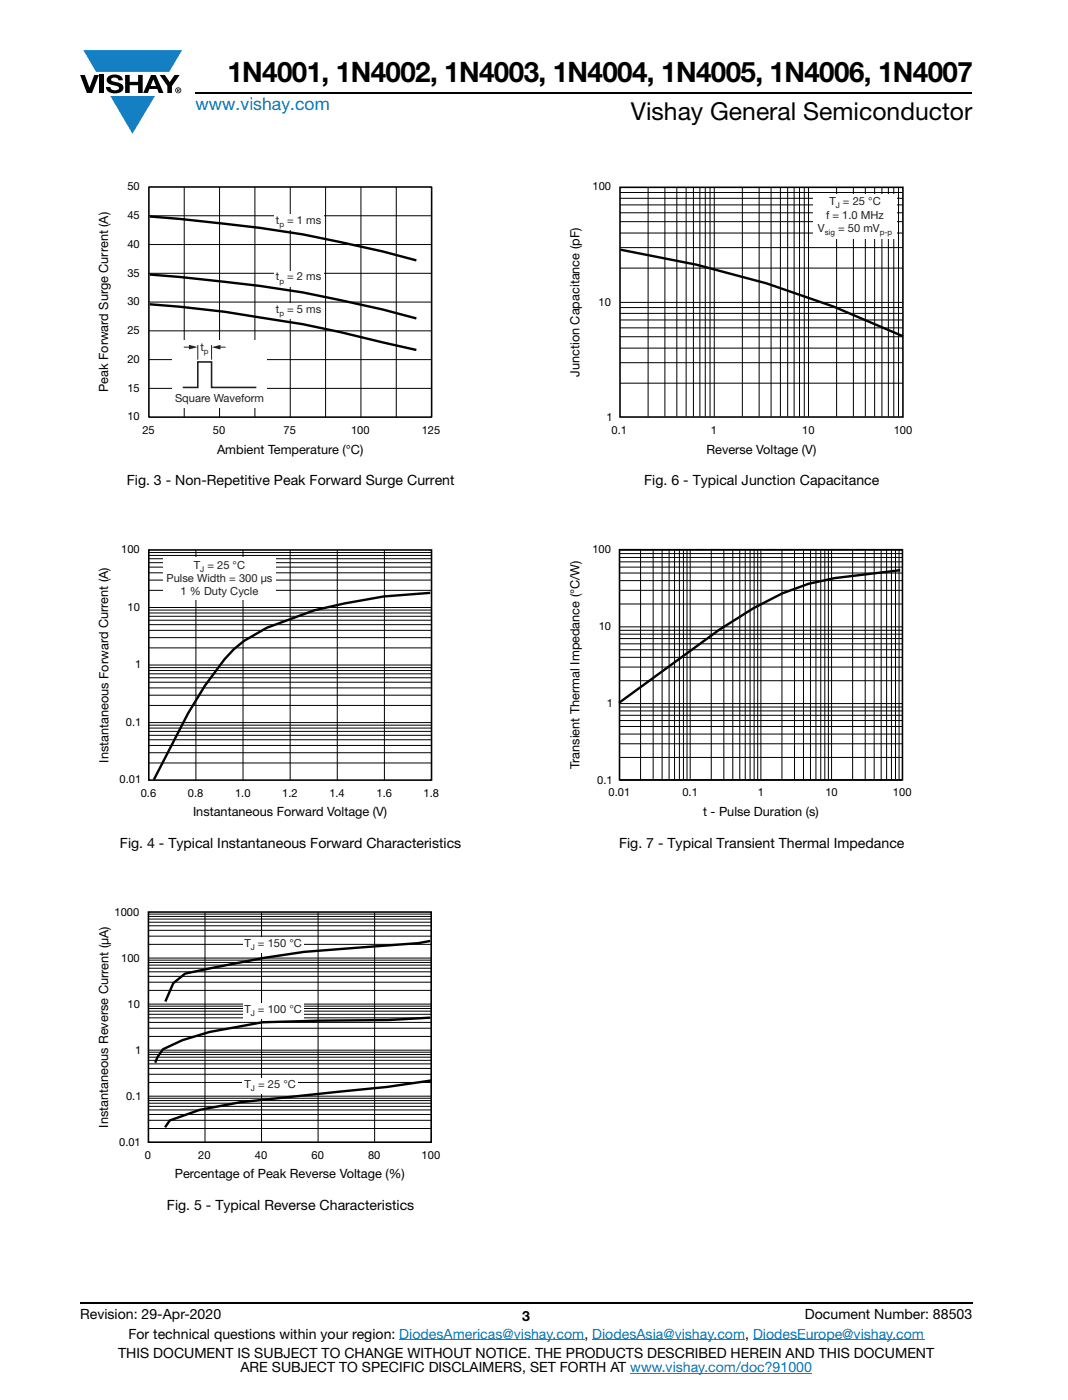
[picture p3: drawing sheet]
<svg xmlns="http://www.w3.org/2000/svg" width="213mm" height="279mm" viewBox="0 0 213 279" stroke-linecap="round" stroke-linejoin="round" font-family="sans-serif">
<g fill="#147fc3">
<path d="M16.6 10h19.7l-2.5 4.3h-1.2h-13.4z"/>
<path d="M22 19.2h8.9l-4.5 7.5z"/>
</g>
<g fill="#000">
<path d="M16 15h.9l1 2.5 .9-2.5h.9l-1.3 3.6h-1.1zM19.9 15h.9v3.6h-.9zM21.6 15.3a2.1 2.1 0 0 1 2.8 .3l.1 .4h-.9a.79 .79 0 0 0-.7-.5 .79 .79 0 0 0-.7 .4l.2 .3 1 .2a1.08 1.08 0 0 1 1.2 1 1.08 1.08 0 0 1-1.1 1.2 1.73 1.73 0 0 1-2.4-1.2h.9a.96 .96 0 0 0 .8 .6 .96 .96 0 0 0 1-.4 1.31 1.31 0 0 0-1.3-.6 1.03 1.03 0 0 1-1-.6 1.03 1.03 0 0 1 .1-1.1zM25 15h.9v1.3h1.7v-1.3h.9v3.6h-.9v-1.6h-1.7v1.6h-.9zM31.9 15h1l1 1.4 .9-1.4h1l-1.5 2.2v1.4h-.9v-1.4z"/>
<path d="M30.6 15.8l.5 1.4h-1zM30.1 15l-1.5 3.6h.9l.3-.8h1.6l.3 .8h.9l-1.5-3.6z"/>
<path d="M35.5 17.8h.2v.2h-.2zM35.3 17.7v.7h.2v-.3l.3 .3-.1-.3 .1-.2v-.2z"/>
<path d="M35.1 18a.46 .46 0 0 1 .9 0 .46 .46 0 0 1-.9 0zM35 18a.6 .6 0 0 0 1.2 0 .6 .6 0 0 0-1.2 0z"/>
</g>
<path d="M39 18.6h155M16 260h178" fill="none" stroke="#000" stroke-width=".36"/>
<path d="M79.7 267.4h36.9M118.2 267.4h30.5M125.8 274h36.2M150.2 267.4h34.2" fill="none" stroke="#007ec4" stroke-width=".2"/>
<path d="M19.5 36.2h68.3v54.9h-68.3z" fill="#fff"/>
<g fill="none" stroke="#020404" stroke-width=".2">
<path d="M36.8 37.3v46M43.8 37.3v46M50.9 37.3v46M57.9 37.3v46M65 37.3v46M72 37.3v46M79.1 37.3v46M29.7 54.5h56.4M29.7 48.8h56.4M29.7 43.1h56.4M29.7 71.8h56.4M29.7 66h56.4"/>
<path d="M29.7 60.3h56.4M29.7 77.5h56.4"/>
</g>
<path d="M29.7 37.3h56.4v45.9h-56.4z" fill="none" stroke="#020404" stroke-width=".32"/>
<path d="M34.4 67.9h18.9v13.5h-18.9z" fill="#fff"/>
<path d="M36.5 77.3h3v-5.1h2.7v5.1h8.9" fill="none" stroke="#202020" stroke-width=".32"/>
<path d="M39.5 68.9v2.9M42.2 68.9v2.9M43.7 69.3h1.3" fill="none" stroke="#202020" stroke-width=".2"/>
<path d="M42.3 69.3l1.7-.5v.9z" fill="#202020"/>
<path d="M36.7 69.3h1.3" fill="none" stroke="#202020" stroke-width=".2"/>
<path d="M37.7 68.8l1.7 .5-1.7 .4z" fill="#202020"/>
<g fill="#fff">
<path d="M54.6 42.7h9.9v3.1h-9.9z"/>
<path d="M54.6 60.5h9.9v3.2h-9.9z"/>
<path d="M54.6 54h9.9v3.2h-9.9z"/>
</g>
<path d="M29.9 43.2a403.6 403.6 0 0 1 30.5 3.6l15.9 3.4 6.8 1.8M29.9 54.8a403.6 403.6 0 0 1 30.5 3.6l15.9 3.4 6.8 1.7M29.9 60.7l6 .5 9 1 15.5 2.5 7.5 1.6 15.2 3.5" fill="none" stroke="#000" stroke-width=".48"/>
<path d="M19.5 108.5h68.1v54.9h-68.1z" fill="#fff"/>
<g fill="none" stroke="#000" stroke-width=".2">
<path d="M29.7 117.8h56.4M29.7 115.8h56.4M29.7 114.3h56.4M29.7 113.2h56.4M29.7 110.9h56.4M29.7 111.5h56.4M29.7 112.3h56.4M29.7 110.3h56.4M39.1 109.8v45.9M48.5 109.8v45.9M57.9 109.8v45.9M67.3 109.8v45.9"/>
<path d="M76.7 109.8v45.9M29.7 138.7h56.4M29.7 137.3h56.4M29.7 136.2h56.4M29.7 133.8h56.4M29.7 134.5h56.4M29.7 135.3h56.4M29.7 133.2h56.4M29.7 132.7h56.4M29.7 129.3h56.4M29.7 127.3h56.4M29.7 125.8h56.4"/>
<path d="M29.7 124.7h56.4M29.7 122.3h56.4M29.7 123h56.4M29.7 123.8h56.4M29.7 121.8h56.4M29.7 121.2h56.4M29.7 152.3h56.4M29.7 150.2h56.4M29.7 148.8h56.4M29.7 147.6h56.4M29.7 145.3h56.4M29.7 146h56.4"/>
<path d="M29.7 146.7h56.4M29.7 144.7h56.4M29.7 144.2h56.4M29.7 140.8h56.4"/>
</g>
<path d="M29.7 109.8h56.4v45.9h-56.4z" fill="none" stroke="#000" stroke-width=".32"/>
<path d="M85.8 118.3l-9.2 .7-7.9 1.4-6 1.4-9.5 3.5-4.5 2.6-2.1 1.7-1.8 2-3.9 5.2-3.4 5.5-6.8 13.3" fill="none" stroke="#020404" stroke-width=".48"/>
<g fill="#fff">
<path d="M32.5 111.2h22.5v8.6h-22.5z"/>
<path d="M19.5 180.9h68.3v54.8h-68.3z"/>
</g>
<g fill="none" stroke="#000" stroke-width=".2">
<path d="M29.6 197.7h56.4M29.6 196h56.4M29.6 194.9h56.4M29.6 193.9h56.4M29.6 192.1h56.4M29.6 192.6h56.4M29.6 193.2h56.4M29.6 191.6h56.4M29.6 191.2h56.4M29.6 188.5h56.4M29.6 186.8h56.4M29.6 185.7h56.4"/>
<path d="M29.6 184.8h56.4M29.6 182.9h56.4M29.6 183.4h56.4M29.6 184h56.4M29.6 182.4h56.4M40.9 182.1v45.8M52.2 182.1v45.8M63.5 182.1v45.8M74.7 182.1v45.8M29.6 219.6h56.4M29.6 219.2h56.4M29.6 218.8h56.4"/>
<path d="M29.6 216h56.4M29.6 214.4h56.4M29.6 213.2h56.4M29.6 212.3h56.4M29.6 210.5h56.4M29.6 211h56.4M29.6 211.6h56.4M29.6 210h56.4M29.6 209.6h56.4M29.6 206.8h56.4M29.6 205.2h56.4M29.6 204h56.4"/>
<path d="M29.6 203.1h56.4M29.6 201.3h56.4M29.6 201.8h56.4M29.6 202.4h56.4M29.6 200.8h56.4M29.6 200.4h56.4M29.6 225.2h56.4M29.6 223.6h56.4M29.6 222.4h56.4M29.6 221.5h56.4M29.6 220.2h56.4M29.6 220.8h56.4"/>
</g>
<path d="M29.6 182h56.4v46h-56.4z" fill="none" stroke="#000" stroke-width=".32"/>
<g fill="#fff">
<path d="M48.4 187.1h12.2v3.1h-12.2z"/>
<path d="M48.4 215.2h11v3.2h-11z"/>
<path d="M48.4 200.1h12.2v3.2h-12.2z"/>
</g>
<path d="M85.8 187.8l-2.3 .4-10.9 .8a198.7 198.7 0 0 0-35.7 5.3l-2.3 1.9-1.6 3.7M85.8 203.1l-8.3 .5-14 .1-11.1 .3-10.6 2-5.4 1.6-3.9 1.8-1.1 1.5-.4 1.2M86.1 215.6l-8.9 1.3-29.3 3.1-8.1 1.5-5.9 2.1-1 1.4" fill="none" stroke="#000" stroke-width=".48"/>
<path d="M113.5 36.2h68.5v54.9h-68.5z" fill="#fff"/>
<g fill="none" stroke="#000" stroke-width=".2">
<path d="M123.7 39.6h56.4M123.7 38.4h56.4M129.3 37.4v45.7M132.7 37.4v45.7M135 37.4v45.7M136.9 37.4v45.7M138.3 37.4v45.7M139.6 37.4v45.7M140.7 37.4v45.7M141.7 37.4v45.7M142.5 37.4v45.7M148.1 37.4v45.7"/>
<path d="M151.5 37.4v45.7M153.8 37.4v45.7M155.7 37.4v45.7M157.1 37.4v45.7M158.4 37.4v45.7M159.5 37.4v45.7M160.5 37.4v45.7M161.3 37.4v45.7M166.9 37.4v45.7M170.3 37.4v45.7M172.6 37.4v45.7M174.5 37.4v45.7"/>
<path d="M176 37.4v45.7M177.2 37.4v45.7M178.3 37.4v45.7M179.3 37.4v45.7M123.7 53.5h56.4M123.7 49.4h56.4M123.7 46.5h56.4M123.7 44.2h56.4M123.7 40.9h56.4M123.7 42.5h56.4M123.7 76.5h56.4M123.7 72.4h56.4"/>
<path d="M123.7 69.5h56.4M123.7 67.2h56.4M123.7 62.5h56.4M123.7 63.9h56.4M123.7 65.4h56.4M123.7 61.4h56.4M123.7 60.4h56.4"/>
</g>
<path d="M123.7 37.4h56.4v45.8h-56.4z" fill="none" stroke="#000" stroke-width=".32"/>
<path d="M123.8 49.8a206.5 206.5 0 0 1 56.3 17.3" fill="none" stroke="#020404" stroke-width=".48"/>
<g fill="#fff">
<path d="M162.3 38.8h16.6v8.8h-16.6z"/>
<path d="M113.5 108.5h68.4v54.9h-68.4z"/>
</g>
<g fill="none" stroke="#000" stroke-width=".2">
<path d="M123.6 117.8h56.4M123.6 115.9h56.4M123.6 114.4h56.4M123.6 111.3h56.4M123.6 112.1h56.4M123.6 113.2h56.4M123.6 110.5h56.4M123.6 109.8h56.4M127.8 109.8v45.8M130.3 109.8v45.8M132.1 109.8v45.8M133.5 109.8v45.8"/>
<path d="M134.6 109.8v45.8M135.5 109.8v45.8M136.4 109.8v45.8M137.1 109.8v45.8M137.7 109.8v45.8M141.9 109.8v45.8M144.4 109.8v45.8M146.2 109.8v45.8M147.6 109.8v45.8M148.7 109.8v45.8M149.6 109.8v45.8M150.5 109.8v45.8"/>
<path d="M151.2 109.8v45.8M151.8 109.8v45.8M156 109.8v45.8M158.5 109.8v45.8M160.3 109.8v45.8M161.7 109.8v45.8M162.8 109.8v45.8M163.8 109.8v45.8M164.6 109.8v45.8M165.3 109.8v45.8M165.9 109.8v45.8M170.1 109.8v45.8"/>
<path d="M172.6 109.8v45.8M174.4 109.8v45.8M175.8 109.8v45.8M176.9 109.8v45.8M177.9 109.8v45.8M178.7 109.8v45.8M179.4 109.8v45.8M123.6 135.9h56.4M123.6 133.1h56.4M123.6 131.2h56.4M123.6 129.7h56.4M123.6 126.6h56.4"/>
<path d="M123.6 127.4h56.4M123.6 128.5h56.4M123.6 125.8h56.4M123.6 125.1h56.4M123.6 120.5h56.4M123.6 151.2h56.4M123.6 148.4h56.4M123.6 146.5h56.4M123.6 145h56.4M123.6 141.9h56.4M123.6 142.8h56.4M123.6 143.8h56.4"/>
<path d="M123.6 141.1h56.4M123.6 140.4h56.4M123.6 155.7h56.4"/>
</g>
<path d="M123.6 109.7h56.5v45.9h-56.5z" fill="none" stroke="#000" stroke-width=".32"/>
<path d="M179.6 113.8l-13.1 1.6-5.2 1.1-5.2 1.9-5.7 3-6.9 4.3-20 14.6" fill="none" stroke="#020404" stroke-width=".48"/>
<text font-size="5.6" x="45.4" y="16.4">1N4001, 1N4002, 1N4003, 1N4004, 1N4005, 1N4006, 1N4007</text>
<text font-size="4.9" x="125.9" y="23.9">Vishay General Semiconductor</text>
<text font-size="3.5" fill="#007ec4" x="39" y="22">www.vishay.com</text>
<g font-size="2.8">
<text x="25.3" y="96.8">Fig. 3 - Non-Repetitive Peak Forward Surge Current</text>
<text x="128.5" y="96.8">Fig. 6 - Typical Junction Capacitance</text>
<text x="23.9" y="169.2">Fig. 4 - Typical Instantaneous Forward Characteristics</text>
<text x="123.5" y="169.2">Fig. 7 - Typical Transient Thermal Impedance</text>
<text x="33.3" y="241.5">Fig. 5 - Typical Reverse Characteristics</text>
<text x="16" y="263.3">Revision: 29-Apr-2020</text>
<text x="104.2" y="263.6">3</text>
<text x="160.6" y="263.3">Document Number: 88503</text>
<text x="25.6" y="267.1">For technical questions within your region: DiodesAmericas@vishay.com, DiodesAsia@vishay.com, DiodesEurope@vishay.com</text>
<text x="23.6" y="271">THIS DOCUMENT IS SUBJECT TO CHANGE WITHOUT NOTICE. THE PRODUCTS DESCRIBED HEREIN AND THIS DOCUMENT</text>
<text x="48" y="273.8">ARE SUBJECT TO SPECIFIC DISCLAIMERS, SET FORTH AT www.vishay.com/doc?91000</text>
</g>
<g font-size="2.5">
<text x="115.6" y="75.2" transform="rotate(-90 115.6 75.2)">Junction Capacitance (pF)</text>
<text x="21.6" y="78.3" transform="rotate(-90 21.6 78.3)">Peak Forward Surge Current (A)</text>
<text x="43.3" y="90.5">Ambient Temperature (°C)</text>
<text x="140.9" y="90.5">Reverse Voltage (V)</text>
<text x="21.6" y="152.2" transform="rotate(-90 21.6 152.2)">Instantaneous Forward Current (A)</text>
<text x="115.6" y="153.5" transform="rotate(-90 115.6 153.5)">Transient Thermal Impedance (°C/W)</text>
<text x="38.5" y="162.9">Instantaneous Forward Voltage (V)</text>
<text x="140.3" y="162.8">t - Pulse Duration (s)</text>
<text x="21.6" y="225.1" transform="rotate(-90 21.6 225.1)">Instantaneous Reverse Current (μA)</text>
<text x="34.9" y="235.2">Percentage of Peak Reverse Voltage (%)</text>
</g>
<g font-size="2.2">
<text x="25.4" y="38">50</text>
<text x="118.2" y="38">100</text>
<text x="25.4" y="43.7">45</text>
<text x="25.4" y="49.5">40</text>
<text x="25.4" y="55.2">35</text>
<text x="25.4" y="60.9">30</text>
<text x="119.4" y="61">10</text>
<text x="25.4" y="66.7">25</text>
<text x="25.4" y="72.4">20</text>
<text x="25.4" y="78.1">15</text>
<text x="25.4" y="83.9">10</text>
<text x="121" y="84">1</text>
<text x="28.4" y="86.6">25</text>
<text x="42.5" y="86.6">50</text>
<text x="56.6" y="86.6">75</text>
<text x="70" y="86.6">100</text>
<text x="84.1" y="86.6">125</text>
<text x="122" y="86.7">0.1</text>
<text x="141.8" y="86.7">1</text>
<text x="160.1" y="86.7">10</text>
<text x="178.3" y="86.7">100</text>
<text x="24.2" y="110.4">100</text>
<text x="118.2" y="110.4">100</text>
<text x="25.4" y="121.8">10</text>
<text x="119.5" y="125.7">10</text>
<text x="27" y="133.3">1</text>
<text x="121" y="141.1">1</text>
<text x="25.1" y="144.8">0.1</text>
<text x="23.9" y="156.3">0.01</text>
<text x="28.1" y="159">0.6</text>
<text x="37.5" y="159">0.8</text>
<text x="46.9" y="159">1.0</text>
<text x="56.3" y="159">1.2</text>
<text x="65.7" y="159">1.4</text>
<text x="75.1" y="159">1.6</text>
<text x="84.5" y="159">1.8</text>
<text x="119.1" y="156.4">0.1</text>
<text x="121.4" y="158.9">0.01</text>
<text x="136.2" y="158.9">0.1</text>
<text x="151.2" y="158.9">1</text>
<text x="164.7" y="158.9">10</text>
<text x="178.2" y="158.9">100</text>
<text x="22.9" y="182.7">1000</text>
<text x="24.2" y="191.9">100</text>
<text x="25.5" y="201.1">10</text>
<text x="27" y="210.3">1</text>
<text x="25.1" y="219.5">0.1</text>
<text x="23.8" y="228.7">0.01</text>
<text x="28.9" y="231.2">0</text>
<text x="39.6" y="231.3">20</text>
<text x="50.9" y="231.3">40</text>
<text x="62.1" y="231.3">60</text>
<text x="73.4" y="231.3">80</text>
<text x="84.1" y="231.3">100</text>
</g>
<g font-size="2.2" fill="#211e1e">
<text x="165.5" y="40.9">T</text>
<text x="168.2" y="40.9">= 25 °C</text>
<text x="55" y="44.6">t</text>
<text x="57.3" y="44.6">= 1 ms</text>
<text x="163.2" y="46.3">V</text>
<text x="164.8" y="43.6">f = 1.0 MHz</text>
<text x="167.2" y="46.3">= 50 mV</text>
<text x="55" y="55.9">t</text>
<text x="57.3" y="55.9">= 2 ms</text>
<text x="55" y="62.5">t</text>
<text x="57.3" y="62.5">= 5 ms</text>
<text x="40" y="70">t</text>
<text x="34.9" y="80.3">Square Waveform</text>
<text x="38.7" y="113.5">T = 25 °C</text>
<text x="33.2" y="116.2">Pulse Width = 300 μs</text>
<text x="36" y="118.8">1 % Duty Cycle</text>
<text x="48.8" y="189">T = 150 °C</text>
<text x="48.8" y="202.1">T = 100 °C</text>
<text x="48.8" y="217.2">T = 25 °C</text>
</g>
<g font-size="1.6" fill="#211e1e">
<text x="166.7" y="41.6">J</text>
<text x="55.7" y="45.2">p</text>
<text x="164.5" y="46.9">sig</text>
<text x="175.5" y="46.9">p-p</text>
<text x="55.7" y="56.6">p</text>
<text x="55.7" y="63.1">p</text>
<text x="40.7" y="70.6">p</text>
<text x="39.9" y="114.1">J</text>
<text x="50" y="189.6">J</text>
<text x="50" y="202.7">J</text>
<text x="50.1" y="217.8">J</text>
</g>
</svg>
